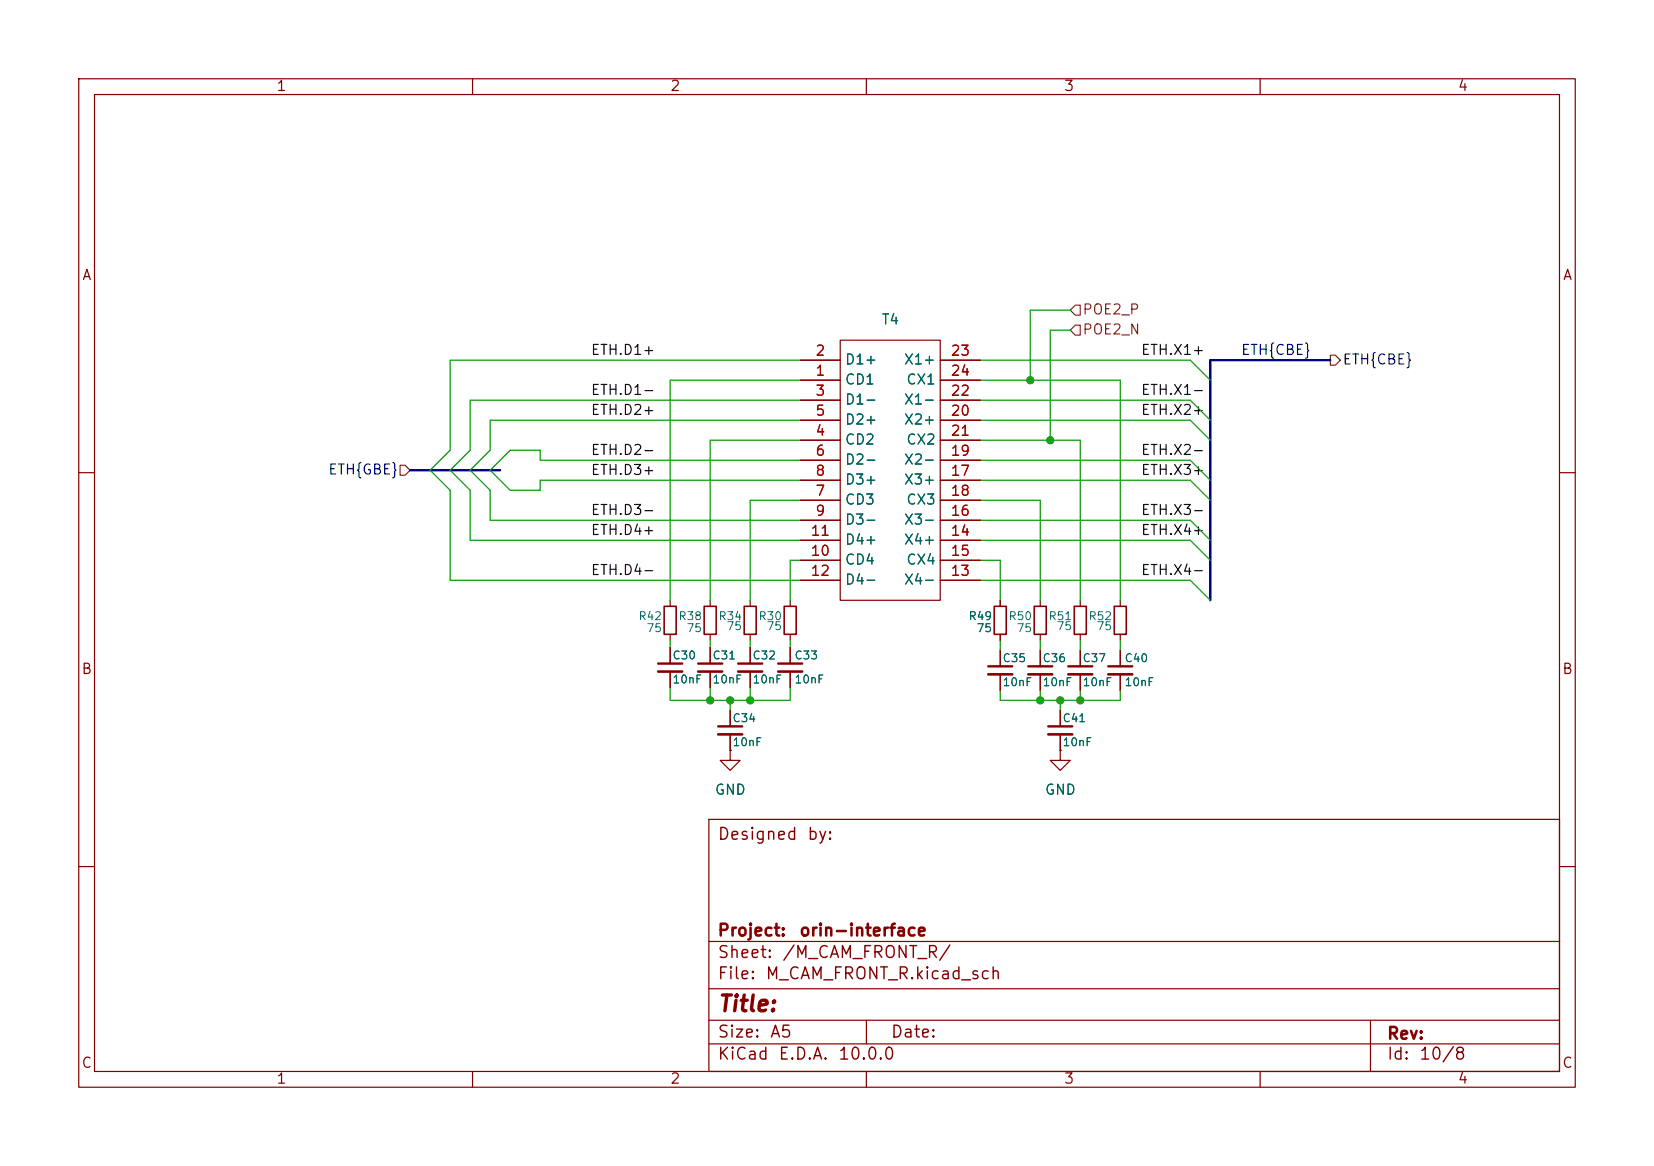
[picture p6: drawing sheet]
<svg xmlns="http://www.w3.org/2000/svg" width="210mm" height="148mm" viewBox="0 0 210 148" stroke-linecap="round" stroke-linejoin="round" font-family="sans-serif">
<g fill="none" stroke="#840000" stroke-width=".15">
<path d="M10 10h190v128h-190zM12 12h186v124h-186zM60 10v2M110 10v2M160 10v2M101.6 48.3h5.1M101.6 45.7h5.1M101.6 50.8h5.1M101.6 55.9h5.1M101.6 53.3h5.1M101.6 58.4h5.1M106.7 43.2h12.7v33h-12.7z"/>
<path d="M119.4 48.3h5.1M119.4 45.7h5.1M119.4 50.8h5.1M119.4 55.9h5.1M119.4 53.3h5.1M119.4 58.4h5.1M10 60h2M85.1 76.2v.8M90.2 76.2v.8M95.2 76.2v.8M100.3 76.2v.8M101.6 63.5h5.1"/>
<path d="M101.6 61h5.1M101.6 66h5.1M101.6 71.1h5.1M101.6 68.6h5.1M101.6 73.7h5.1M119.4 63.5h5.1M119.4 61h5.1M119.4 66h5.1M119.4 71.1h5.1M119.4 68.6h5.1M119.4 73.7h5.1M127 76.2v.8"/>
<path d="M132.1 76.2v.8M137.2 76.2v.8M142.2 76.2v.8M198 60h2M85.1 80.5v.8M85.1 82.2v2M85.1 85.2v2.1M90.2 80.5v.8M90.2 82.2v2M90.2 85.2v2.1M92.7 95.3v1.2h1.3l-1.3 1.3-1.3-1.3h1.3M92.7 95.3h.1"/>
<path d="M92.7 90.2v2M92.7 93.2v2.1M95.2 80.5v.8M95.2 82.2v2M95.2 85.2v2.1M100.3 80.5v.8M100.3 82.2v2M100.3 85.2v2.1M127 80.5v.8M127 82.6v2M127 85.6v2M132.1 80.5v.8"/>
<path d="M132.1 82.6v2M132.1 85.6v2M134.6 95.3v1.2h1.3l-1.3 1.3-1.3-1.3h1.3M134.6 95.3h.1M134.6 90.2v2M134.6 93.2v2.1M137.2 80.5v.8M137.2 82.6v2M137.2 85.6v2M142.2 80.5v.8M142.2 82.6v2M142.2 85.6v2"/>
<path d="M10 110h2M90 104h108v32h-108zM90 119.5h108M198 110h2M60 136v2M90 132.5h108M90 129.5h108M90 125.5h108M110 136v2M110 129.5v3M160 136v2M174 129.5v6.5"/>
</g>
<path d="M84.3 77h1.6v3.5h-1.6zM89.4 77h1.5v3.5h-1.5zM94.5 77h1.5v3.5h-1.5zM99.6 77h1.5v3.5h-1.5zM126.2 77h1.6v3.5h-1.6zM131.3 77h1.5v3.5h-1.5zM136.4 77h1.5v3.5h-1.5zM141.5 77h1.5v3.5h-1.5z" fill="none" stroke="#840000" stroke-width=".2"/>
<path d="M83.6 84.2h3M88.6 84.2h3.1M91.2 92.2h3M93.7 84.2h3.1M98.8 84.2h3.1M125.5 84.6h3M130.6 84.6h3M133.1 92.2h3M135.6 84.6h3.1M140.7 84.6h3.1" fill="none" stroke="#840000" stroke-width=".3"/>
<path d="M83.6 85.2h3M88.6 85.2h3.1M91.2 93.2h3M93.7 85.2h3.1M98.8 85.2h3.1M125.5 85.6h3M130.6 85.6h3M133.1 93.2h3M135.6 85.6h3.1M140.7 85.6h3.1" fill="none" stroke="#840000" stroke-width=".33"/>
<path d="M136.5 38.7h.7v1.3h-.7l-.6-.6zM50.8 59.1h.6l.7 .6-.7 .6h-.6zM136.5 41.3h.7v1.2h-.7l-.6-.6zM168.9 45.1h.6l.7 .6-.7 .7h-.6z" fill="none" stroke="#725600" stroke-width=".15"/>
<path d="M52.1 59.7h11.4M168.9 45.7h-15.2v30.5" fill="none" stroke="#000084" stroke-width=".3"/>
<g fill="none" stroke="#009600" stroke-width=".15">
<path d="M135.9 39.4h-5.1v8.9M101.6 45.7h-44.5v11.5l-2.5 2.5 2.5 2.5v11.5h44.5M101.6 50.8h-41.9v6.4l-2.6 2.5 2.6 2.5v6.4h41.9M101.6 53.3h-39.4v3.9l-2.5 2.5 2.5 2.5v3.8h39.4M101.6 58.4h-33v-1.2h-3.8l-2.6 2.5 2.6 2.5h3.8v-1.2h33M101.6 48.3h-16.5v27.9M101.6 55.9h-11.4v20.3M124.5 58.4h26.6l2.6 2.6M124.5 53.3h26.6l2.6 2.6M124.5 45.7h26.6l2.6 2.6M124.5 55.9h12.7v20.3M124.5 48.3h17.7v27.9"/>
<path d="M124.5 50.8h26.6l2.6 2.5M135.9 41.9h-2.6v14M101.6 63.5h-6.4v12.7M101.6 71.1h-1.3v5.1M124.5 73.7h26.6l2.6 2.5M124.5 68.6h26.6l2.6 2.5M124.5 66h26.6l2.6 2.6M124.5 61h26.6l2.6 2.5M124.5 71.1h2.5v5.1M124.5 63.5h7.6v12.7M85.1 87.3v1.6h15.2v-1.6M85.1 81.3v.9"/>
<path d="M90.2 81.3v.9M90.2 87.3v1.6M92.7 88.9v1.3M95.2 81.3v.9M95.2 87.3v1.6M100.3 81.3v.9M127 87.6v1.3h15.2v-1.3M127 81.3v1.3M132.1 81.3v1.3M132.1 87.6v1.3M134.6 88.9v1.3M137.2 81.3v1.3"/>
<path d="M137.2 87.6v1.3M142.2 81.3v1.3"/>
</g>
<g fill="#009600" stroke="#009600" stroke-width=".13">
<circle cx="130.8" cy="48.3" r=".46"/>
<circle cx="133.3" cy="55.9" r=".46"/>
<circle cx="134.6" cy="88.9" r=".46"/>
<circle cx="137.2" cy="88.9" r=".46"/>
<circle cx="132.1" cy="88.9" r=".46"/>
<circle cx="92.7" cy="88.9" r=".46"/>
<circle cx="90.2" cy="88.9" r=".46"/>
<circle cx="95.2" cy="88.9" r=".46"/>
</g>
<text font-size="2" fill="#840000" x="91" y="128.9">Title:</text>
<g font-size="1.5" fill="#840000">
<text x="91" y="107">Designed</text>
<text x="102.4" y="107">by:</text>
<text x="91" y="119.2">Project:</text>
<text x="101.4" y="119.2">orin-interface</text>
<text x="91" y="124.7">File:</text>
<text x="91" y="122">Sheet:</text>
<text x="97.1" y="124.7">M_CAM_FRONT_R.kicad_sch</text>
<text x="99.2" y="122">/M_CAM_FRONT_R/</text>
<text x="91" y="134.9">KiCad</text>
<text x="91" y="132.1">Size:</text>
<text x="97.7" y="132.1">A5</text>
<text x="98.7" y="134.9">E.D.A.</text>
<text x="106.3" y="134.9">10.0.0</text>
<text x="113" y="132.1">Date:</text>
<text x="176" y="132.3">Rev:</text>
<text x="176" y="134.9">Id:</text>
<text x="180.1" y="134.9">10/8</text>
</g>
<g font-size="1.3" fill="#840000">
<text x="35" y="11.9">1</text>
<text x="85" y="11.9">2</text>
<text x="135" y="11.9">3</text>
<text x="185" y="11.9">4</text>
<text x="10.3" y="35.9">A</text>
<text x="198.4" y="35.9">A</text>
<text x="10.3" y="85.9">B</text>
<text x="198.3" y="85.9">B</text>
<text x="10.3" y="135.9">C</text>
<text x="35" y="137.9">1</text>
<text x="85" y="137.9">2</text>
<text x="135" y="137.9">3</text>
<text x="185" y="137.9">4</text>
<text x="198.3" y="135.9">C</text>
</g>
<g font-size="1.3" fill="#006464">
<text x="111.8" y="41.5">T4</text>
<text x="107.2" y="46.6">D1+</text>
<text x="114.7" y="46.6">X1+</text>
<text x="107.2" y="49.1">CD1</text>
<text x="107.2" y="51.7">D1-</text>
<text x="114.7" y="51.7">X1-</text>
<text x="115" y="49.1">CX1</text>
<text x="107.2" y="56.7">CD2</text>
<text x="107.2" y="54.2">D2+</text>
<text x="107.2" y="59.3">D2-</text>
<text x="114.7" y="59.3">X2-</text>
<text x="114.7" y="54.2">X2+</text>
<text x="115" y="56.7">CX2</text>
<text x="107.2" y="64.4">CD3</text>
<text x="107.2" y="61.8">D3+</text>
<text x="114.7" y="61.8">X3+</text>
<text x="115" y="64.4">CX3</text>
<text x="107.2" y="66.9">D3-</text>
<text x="107.2" y="72">CD4</text>
<text x="107.2" y="69.4">D4+</text>
<text x="114.7" y="69.4">X4+</text>
<text x="114.7" y="66.9">X3-</text>
<text x="115" y="72">CX4</text>
<text x="107.2" y="74.5">D4-</text>
<text x="114.7" y="74.5">X4-</text>
<text x="90.7" y="101.2">GND</text>
<text x="132.6" y="101.2">GND</text>
</g>
<g font-size="1.3" fill="#725600">
<text x="137.4" y="40.2">POE2_P</text>
<text x="137.4" y="42.8">POE2_N</text>
</g>
<g font-size="1.3" fill="#0f0f0f">
<text x="74.9" y="45.4">ETH.D1+</text>
<text x="144.8" y="45.4">ETH.X1+</text>
<text x="74.9" y="50.5">ETH.D1-</text>
<text x="74.9" y="53">ETH.D2+</text>
<text x="144.8" y="53">ETH.X2+</text>
<text x="144.8" y="50.5">ETH.X1-</text>
<text x="74.9" y="58.1">ETH.D2-</text>
<text x="144.8" y="58.1">ETH.X2-</text>
<text x="74.9" y="60.6">ETH.D3+</text>
<text x="74.9" y="65.7">ETH.D3-</text>
<text x="144.8" y="60.6">ETH.X3+</text>
<text x="144.8" y="65.7">ETH.X3-</text>
<text x="74.9" y="68.2">ETH.D4+</text>
<text x="144.8" y="68.2">ETH.X4+</text>
<text x="74.9" y="73.3">ETH.D4-</text>
<text x="144.8" y="73.3">ETH.X4-</text>
</g>
<g font-size="1.3" fill="#a90000">
<text x="103.4" y="45.5">2</text>
<text x="120.6" y="45.5">23</text>
<text x="103.4" y="48">1</text>
<text x="103.4" y="50.5">3</text>
<text x="103.4" y="53.1">5</text>
<text x="120.6" y="53.1">20</text>
<text x="120.6" y="50.5">22</text>
<text x="120.6" y="48">24</text>
<text x="103.4" y="55.6">4</text>
<text x="103.4" y="58.2">6</text>
<text x="120.6" y="58.2">19</text>
<text x="120.6" y="55.6">21</text>
<text x="103.4" y="63.2">7</text>
<text x="103.4" y="60.7">8</text>
<text x="103.4" y="65.8">9</text>
<text x="120.6" y="65.8">16</text>
<text x="120.6" y="60.7">17</text>
<text x="120.6" y="63.2">18</text>
<text x="102.8" y="70.9">10</text>
<text x="102.8" y="68.3">11</text>
<text x="120.6" y="68.3">14</text>
<text x="120.6" y="70.9">15</text>
<text x="102.8" y="73.4">12</text>
<text x="120.6" y="73.4">13</text>
</g>
<g font-size="1.3" fill="#000084">
<text x="157.5" y="45.4">ETH{CBE}</text>
<text x="170.4" y="46.6">ETH{CBE}</text>
<text x="41.6" y="60.6">ETH{GBE}</text>
</g>
<g font-size="1" fill="#006464">
<text x="81" y="79">R42</text>
<text x="82" y="80.5">75</text>
<text x="85.3" y="84">C30</text>
<text x="86.1" y="79">R38</text>
<text x="87.1" y="80.5">75</text>
<text x="90.4" y="84">C31</text>
<text x="91.1" y="79">R34</text>
<text x="92.2" y="80.2">75</text>
<text x="95.5" y="84">C32</text>
<text x="96.2" y="79">R30</text>
<text x="97.2" y="80.2">75</text>
<text x="100.8" y="84">C33</text>
<text x="122.9" y="79">R49</text>
<text x="123.9" y="80.5">75</text>
<text x="128" y="79">R50</text>
<text x="129" y="80.5">75</text>
<text x="133.1" y="79">R51</text>
<text x="134.1" y="80.2">75</text>
<text x="138.1" y="79">R52</text>
<text x="139.2" y="80.2">75</text>
<text x="85.3" y="87">10nF</text>
<text x="90.4" y="87">10nF</text>
<text x="95.5" y="87">10nF</text>
<text x="100.8" y="87">10nF</text>
<text x="127.2" y="87.4">10nF</text>
<text x="127.2" y="84.3">C35</text>
<text x="132.3" y="87.4">10nF</text>
<text x="132.3" y="84.3">C36</text>
<text x="137.4" y="87.4">10nF</text>
<text x="137.4" y="84.3">C37</text>
<text x="142.7" y="87.4">10nF</text>
<text x="142.7" y="84.3">C40</text>
<text x="92.9" y="95">10nF</text>
<text x="92.9" y="91.9">C34</text>
<text x="134.8" y="95">10nF</text>
<text x="134.8" y="91.9">C41</text>
</g>
</svg>
